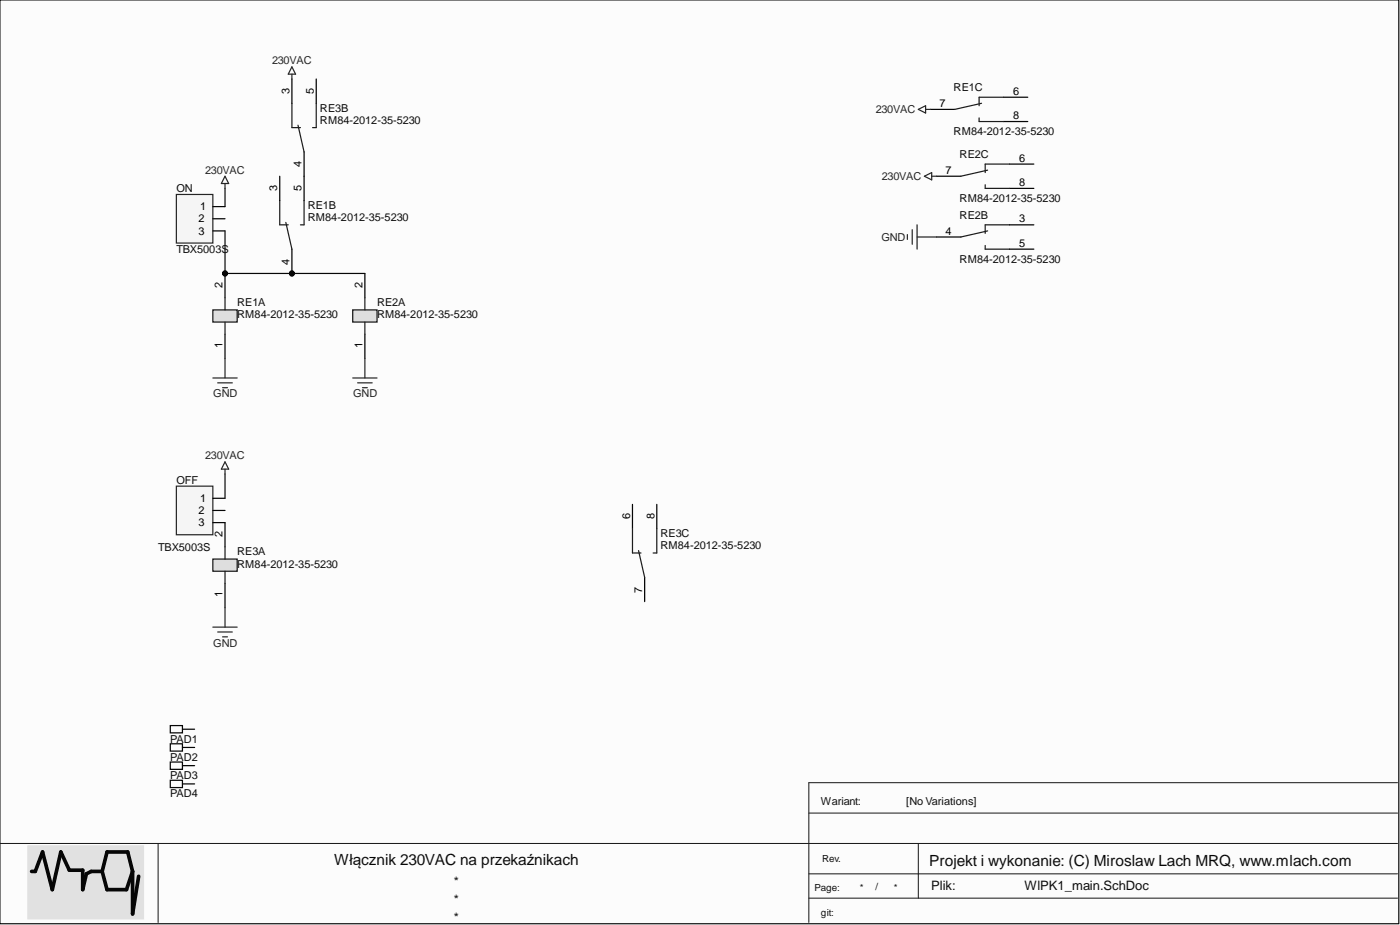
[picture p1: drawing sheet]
<svg xmlns="http://www.w3.org/2000/svg" width="292mm" height="193mm" viewBox="0 0 292 193" stroke-linecap="round" stroke-linejoin="round" font-family="sans-serif">
<path d="M0 0h291.8v192.7h-291.8z" fill-rule="evenodd" fill="#fcfcfc"/>
<path d="M0 0h291.8v192.7h-291.8z" fill="none" stroke="#000" stroke-width=".21"/>
<path d="M0 0h291.8v192.7h-291.8z" fill-rule="evenodd" fill="#fcfcfc"/>
<path d="M0 0h291.8v192.7h-291.8z" fill="none" stroke="#000" stroke-width=".21"/>
<path d="M0 176h291.6M33 176v16.4M168.8 163.3v29.1M191.6 176v11.4M168.8 187.4h122.8M168.8 182.3h122.8" fill="none" stroke="#151515" stroke-width=".21"/>
<path d="M5.8 176.5h24.1v15.2h-24.1z" fill-rule="evenodd" fill="#e1e1e1"/>
<path d="M5.8 176.5h24.1v15.2h-24.1z" fill="none" stroke="#e1e1e1" stroke-width=".25"/>
<path d="M6.6 181.8h.8l1.5-4.1 2 7.9 1.8-7.9 1.8 3.8h2.8v4.1l.7-3.3 1-.5h2.3M21.3 181.8l1 3.8h4.1l1.3-3.8M21.3 181.8l1-4.1h4.3l1.1 4.1M27.7 181.8v8.9l1.2-7.9" fill="none" stroke="#000" stroke-width=".76"/>
<path d="M168.8 169.6h122.8M168.8 163.3h122.8" fill="none" stroke="#151515" stroke-width=".21"/>
<path d="M35.5 151.4h2.6v1.5h-2.6zM35.5 155.2h2.6v1.5h-2.6zM35.5 159h2.6v1.5h-2.6zM38.1 152.1h2.5M38.1 155.9h2.5M38.1 159.7h2.5M35.5 162.8h2.6v1.5h-2.6zM38.1 163.5h2.5" fill="none" stroke="#000" stroke-width=".25"/>
<circle cx="46.9" cy="57" r=".51" fill="#0e0e0e"/>
<circle cx="46.9" cy="57" r=".51" fill="none" stroke="#0e0e0e" stroke-width=".21"/>
<path d="M44.4 64.7h5.1v2.5h-5.1z" fill-rule="evenodd" fill="#dedede"/>
<path d="M44.4 64.7h5.1v2.5h-5.1z" fill="none" stroke="#141414" stroke-width=".25"/>
<path d="M46.9 57v5.1" fill="none" stroke="#000" stroke-width=".25"/>
<circle cx="46.9" cy="57" r=".51" fill="#0e0e0e"/>
<circle cx="46.9" cy="57" r=".51" fill="none" stroke="#0e0e0e" stroke-width=".21"/>
<path d="M46.9 69.7v5.1" fill="none" stroke="#000" stroke-width=".25"/>
<path d="M46.9 62.1v2.6M46.9 67.2v2.5" fill="none" stroke="#1c1c1c" stroke-width=".25"/>
<circle cx="60.9" cy="57" r=".51" fill="#0e0e0e"/>
<circle cx="60.9" cy="57" r=".51" fill="none" stroke="#0e0e0e" stroke-width=".21"/>
<path d="M58.4 41.8v5.1h1.7M59.6 46.4l1.3 5.6M63.4 41.8v5.1h-.7" fill="none" stroke="#1c1c1c" stroke-width=".25"/>
<path d="M63.4 36.8v5M60.9 52v5" fill="none" stroke="#000" stroke-width=".25"/>
<circle cx="60.9" cy="57" r=".51" fill="#0e0e0e"/>
<circle cx="60.9" cy="57" r=".51" fill="none" stroke="#0e0e0e" stroke-width=".21"/>
<path d="M58.4 36.8v5M194.1 22.8h5.1M209.4 20.3h5M209.4 25.4h5" fill="none" stroke="#000" stroke-width=".25"/>
<path d="M204.3 24.6v.8h5.1M204.8 21.6l-5.6 1.2M209.4 20.3h-5.1v1.8" fill="none" stroke="#1c1c1c" stroke-width=".25"/>
<path d="M36.8 40.6h7.6v10.1h-7.6z" fill-rule="evenodd" fill="#f5f5f5"/>
<path d="M60.9 13.9l.8 1.6h-1.6zM60.9 15.5v1M46.9 36.8l.8 1.5h-1.5zM46.9 38.3v1M36.8 40.6h7.6v10.1h-7.6zM44.4 78.9h5.1M45.4 79.9h3.1M46.9 74.8v4.1M46.4 80.9h1.1" fill="none" stroke="#262626" stroke-width=".25"/>
<path d="M44.4 43.1h2.5M44.4 45.6h2.5M44.4 48.2h2.5" fill="none" stroke="#000" stroke-width=".25"/>
<path d="M46.9 39.3v3.8" fill="none" stroke="#0e0e0e" stroke-width=".25"/>
<path d="M73.6 64.7h5.1v2.5h-5.1z" fill-rule="evenodd" fill="#dedede"/>
<path d="M73.6 64.7h5.1v2.5h-5.1z" fill="none" stroke="#141414" stroke-width=".25"/>
<path d="M195.4 36.8h5.1M210.6 34.2h5.1M210.6 39.3h5.1M76.1 57v5.1M195.4 49.4h5.1M210.6 52h5.1M210.6 46.9h5.1M76.1 69.7v5.1" fill="none" stroke="#000" stroke-width=".25"/>
<path d="M205.6 38.5v.8h5M206.1 35.5l-5.6 1.3M210.6 34.2h-5v1.8M205.6 51.2v.8h5M206.1 48.2l-5.6 1.2M210.6 46.9h-5v1.8M76.1 62.1v2.6M76.1 67.2v2.5" fill="none" stroke="#1c1c1c" stroke-width=".25"/>
<path d="M46.9 48.2v8.8h29.2" fill="none" stroke="#0e0e0e" stroke-width=".25"/>
<circle cx="46.9" cy="57" r=".51" fill="#0e0e0e"/>
<circle cx="46.9" cy="57" r=".51" fill="none" stroke="#0e0e0e" stroke-width=".21"/>
<circle cx="60.9" cy="57" r=".51" fill="#0e0e0e"/>
<circle cx="60.9" cy="57" r=".51" fill="none" stroke="#0e0e0e" stroke-width=".21"/>
<path d="M73.6 78.9h5.1M74.6 79.9h3.1M76.1 74.8v4.1M75.6 80.9h1" fill="none" stroke="#262626" stroke-width=".25"/>
<path d="M44.4 116.6h5.1v2.6h-5.1z" fill-rule="evenodd" fill="#dedede"/>
<path d="M44.4 116.6h5.1v2.6h-5.1z" fill="none" stroke="#141414" stroke-width=".25"/>
<path d="M60.9 16.5v5.1M66 16.5v5.1M63.4 31.7v5.1M46.9 109v5.1M132 105.2v5.1M137 105.2v5.1M46.9 121.7v5.1M134.5 120.4v5.1" fill="none" stroke="#000" stroke-width=".25"/>
<path d="M60.9 21.6v5h1.8M62.2 26.1l1.2 5.6M66 21.6v5h-.8M46.9 114.1v2.5M46.9 119.2v2.5M132 110.3v5.1h1.7M133.2 114.9l1.3 5.5M137 110.3v5.1h-.7" fill="none" stroke="#1c1c1c" stroke-width=".25"/>
<path d="M36.8 101.4h7.6v10.2h-7.6z" fill-rule="evenodd" fill="#f5f5f5"/>
<g fill="none" stroke="#262626" stroke-width=".25">
<path d="M191.6 22.8l1.5-.7v1.5zM192.9 36.8l1.5-.8v1.5zM193.1 22.8h1M194.4 36.8h1M189.3 48.9v1M190.3 47.9v3.1M191.3 46.9v5.1M191.3 49.4h4.1M46.9 96.3l.8 1.6h-1.5zM46.9 97.9v1M36.8 101.4h7.6v10.2h-7.6zM44.4 130.8h5.1"/>
<path d="M45.4 131.8h3.1M46.4 132.9h1.1M46.9 126.8v4"/>
</g>
<path d="M44.4 104h2.5M44.4 106.5h2.5M44.4 109h2.5" fill="none" stroke="#000" stroke-width=".25"/>
<path d="M46.9 98.9v5.1" fill="none" stroke="#0e0e0e" stroke-width=".25"/>
<g font-size="3.2" fill="#0e0e0e">
<text x="69.7" y="180.4">Włącznik 230VAC na przekaźnikach</text>
<text x="193.9" y="180.6">Projekt i wykonanie: (C) Miroslaw Lach MRQ, www.mlach.com</text>
</g>
<g font-size="2.7" fill="#0e0e0e">
<text x="94.7" y="184.7">*</text>
<text x="194.3" y="185.8">Plik:</text>
<text x="213.8" y="185.8">WlPK1_main.SchDoc</text>
<text x="94.7" y="188.6">*</text>
<text x="94.7" y="192.4">*</text>
</g>
<g font-size="2.3" fill="#262626">
<text x="56.8" y="13.4">230VAC</text>
<text x="182.7" y="23.6">230VAC</text>
<text x="42.8" y="36.3">230VAC</text>
<text x="184" y="37.5">230VAC</text>
<text x="183.9" y="50.2">GND</text>
<text x="44.5" y="82.9">GND</text>
<text x="73.7" y="82.9">GND</text>
<text x="42.8" y="95.8">230VAC</text>
<text x="44.5" y="134.9">GND</text>
</g>
<g font-size="2.3">
<text x="60.4" y="19.5" transform="rotate(-90 60.4 19.5)">3</text>
<text x="65.5" y="19.5" transform="rotate(-90 65.5 19.5)">5</text>
<text x="196" y="22.3">7</text>
<text x="211.4" y="19.8">6</text>
<text x="211.4" y="24.8">8</text>
<text x="62.9" y="34.9" transform="rotate(-90 62.9 34.9)">4</text>
<text x="212.7" y="33.7">6</text>
<text x="57.9" y="39.8" transform="rotate(-90 57.9 39.8)">3</text>
<text x="62.9" y="39.8" transform="rotate(-90 62.9 39.8)">5</text>
<text x="197.3" y="36.3">7</text>
<text x="212.7" y="38.8">8</text>
<text x="41.4" y="46.4">2</text>
<text x="41.8" y="43.9">1</text>
<text x="212.7" y="46.4">3</text>
<text x="41.4" y="48.9">3</text>
<text x="197.3" y="48.9">4</text>
<text x="212.7" y="51.5">5</text>
<text x="60.4" y="55.2" transform="rotate(-90 60.4 55.2)">4</text>
<text x="46.4" y="60.1" transform="rotate(-90 46.4 60.1)">2</text>
<text x="75.6" y="60.1" transform="rotate(-90 75.6 60.1)">2</text>
<text x="46.4" y="72.6" transform="rotate(-90 46.4 72.6)">1</text>
<text x="75.6" y="72.6" transform="rotate(-90 75.6 72.6)">1</text>
<text x="41.4" y="107.2">2</text>
<text x="41.8" y="104.7">1</text>
<text x="41.4" y="109.8">3</text>
<text x="46.4" y="112.1" transform="rotate(-90 46.4 112.1)">2</text>
<text x="131.5" y="108.3" transform="rotate(-90 131.5 108.3)">6</text>
<text x="136.5" y="108.3" transform="rotate(-90 136.5 108.3)">8</text>
<text x="46.4" y="124.6" transform="rotate(-90 46.4 124.6)">1</text>
<text x="134" y="123.6" transform="rotate(-90 134 123.6)">7</text>
</g>
<g font-size="2.3" fill="#0e0e0e">
<text x="66.7" y="23.3">RE3B</text>
<text x="199" y="19">RE1C</text>
<text x="66.7" y="25.9">RM84-2012-35-5230</text>
<text x="199" y="28.1">RM84-2012-35-5230</text>
<text x="200.2" y="33">RE2C</text>
<text x="36.8" y="40.1">ON</text>
<text x="64.2" y="43.6">RE1B</text>
<text x="64.2" y="46.1">RM84-2012-35-5230</text>
<text x="200.2" y="45.6">RE2B</text>
<text x="200.2" y="42.1">RM84-2012-35-5230</text>
<text x="36.8" y="52.7">TBX5003S</text>
<text x="200.2" y="54.8">RM84-2012-35-5230</text>
<text x="49.5" y="63.9">RE1A</text>
<text x="78.7" y="63.9">RE2A</text>
<text x="49.5" y="66.4">RM84-2012-35-5230</text>
<text x="78.7" y="66.4">RM84-2012-35-5230</text>
<text x="36.8" y="100.9">OFF</text>
<text x="137.8" y="112.1">RE3C</text>
<text x="33" y="114.9">TBX5003S</text>
<text x="49.5" y="115.9">RE3A</text>
<text x="49.5" y="118.4">RM84-2012-35-5230</text>
<text x="137.8" y="114.6">RM84-2012-35-5230</text>
<text x="35.5" y="154.9">PAD1</text>
<text x="35.5" y="158.7">PAD2</text>
<text x="35.5" y="162.5">PAD3</text>
<text x="35.5" y="166.3">PAD4</text>
<text x="171.3" y="167.8">Wariant:</text>
<text x="189.1" y="167.8">[No Variations]</text>
</g>
<g font-size="2" fill="#0e0e0e">
<text x="171.5" y="179.8">Rev.</text>
<text x="169.9" y="185.9">Page:</text>
<text x="179.4" y="185.9">*</text>
<text x="183.2" y="184.2" transform="rotate(-180 183.2 184.2)">/</text>
<text x="186.5" y="185.9">*</text>
<text x="171.3" y="191">git:</text>
</g>
</svg>
